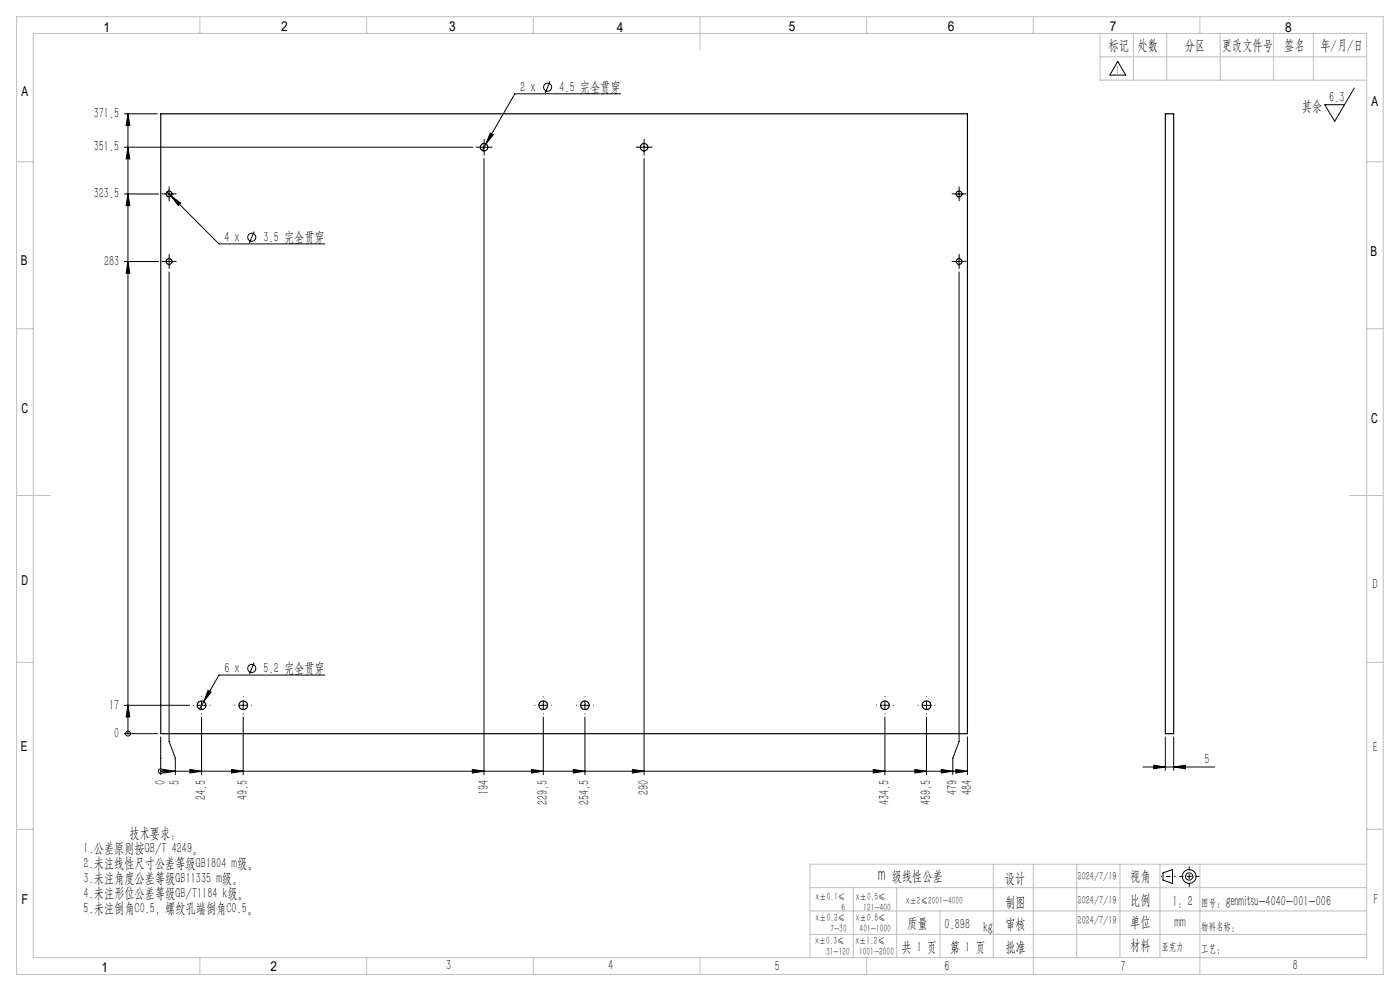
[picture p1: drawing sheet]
<svg xmlns="http://www.w3.org/2000/svg" width="420mm" height="297mm" viewBox="0 0 420 297" stroke-linecap="round" stroke-linejoin="round" font-family="sans-serif">
<g fill="none" stroke="#000" stroke-width=".35">
<path d="M48.2 34.1h242v185.8h-242zM349.6 34.1h2.5v185.8h-2.5z"/>
<circle cx="50.7" cy="58.1" r=".88"/>
<circle cx="145.2" cy="44.1" r="1.12"/>
<circle cx="193.2" cy="44.1" r="1.12"/>
<circle cx="287.7" cy="58.1" r=".88"/>
<circle cx="50.7" cy="78.4" r=".88"/>
<circle cx="287.7" cy="78.4" r=".88"/>
<circle cx="60.5" cy="211.4" r="1.3"/>
<circle cx="73" cy="211.4" r="1.3"/>
<circle cx="163" cy="211.4" r="1.3"/>
<circle cx="175.5" cy="211.4" r="1.3"/>
<circle cx="265.5" cy="211.4" r="1.3"/>
<circle cx="278" cy="211.4" r="1.3"/>
</g>
<g fill="none" stroke="#000" stroke-width=".3">
<path d="M335.3 18.4l2.4 4.1h-4.7zM37.3 34.1h9.9M38.4 34.1v185.8M38.4 34.1l.5 3.5h-1zM147.1 39.9l.9 .5-2.2 2.7zM165 24.4l-1.4 3.5M186.2 28.1h-31.8l-8.6 15M406.3 26.4l-5.9 10-3-5h5.9M37.3 58.1h10.3M37.3 44.1h104.6M38.4 58.1l.5 3.5h-1zM38.4 44.1l.5 3.5h-1z"/>
<path d="M49.5 58.1h2.5M50.1 57.5l15.6 15.6h31.7M50.7 56.9v2.5M51.3 58.7l2.9 2.2-.8 .7zM144 44.1h2.5M145.2 47.5v184.7M145.2 42.9v2.5M145.8 43.1l-1.1 2M192 44.1h2.5M193.2 47.5v184.7M193.2 42.9v2.5M286.5 58.1h2.5"/>
<path d="M287.7 56.9v2.5M37.3 78.4h10.3M38.4 78.4l.5 3.5h-1zM49.5 78.4h2.5M50.7 77.1v2.5M76.2 69.4l-1.4 3.4M286.5 78.4h2.5M287.7 77.1v2.5M50.7 81.5v140.7l1.9 5v5M287.7 81.5v140.7l-1.8 5v5M76.2 198.6l-1.4 3.5M37.3 211.4h19.6"/>
<path d="M37.3 219.9h9.9M38.4 211.4l.5 3.5h-1zM38.4 219.9h.1M59.2 211.4h2.5M60.5 214.9v17.3M60.5 210.1v2.5M61.1 210.3l-1.3 2.2M62.4 206.9l.9 .6-2.2 2.8zM71.7 211.4h2.5M73 214.9v17.3M73 210.1v2.5M97.4 202.3h-31.7l-4.6 8"/>
<path d="M161.7 211.4h2.5M163 214.9v17.3M163 210.1v2.5M174.2 211.4h2.5M175.5 214.9v17.3M175.5 210.1v2.5M264.2 211.4h2.5M265.5 214.9v17.3M265.5 210.1v2.5M276.7 211.4h2.5M278 214.9v17.3M278 210.1v2.5"/>
<path d="M48.2 231.1h.1M48.2 220.9v11.3M48.2 231.1h242M49.1 230.6l3.5 .5-3.5 .6zM57 230.6l3.5 .5-3.5 .6zM69.5 230.6l3.5 .5-3.5 .6zM141.7 230.6l3.5 .5-3.5 .6zM159.5 230.6l3.5 .5-3.5 .6zM172 230.6l3.5 .5-3.5 .6zM189.7 230.6l3.5 .5-3.5 .6zM262 230.6l3.5 .5-3.5 .6zM274.5 230.6l3.5 .5-3.5 .6z"/>
<path d="M282.4 230.6l3.5 .5-3.5 .6zM286.7 230.6l3.5 .5-3.5 .6zM290.2 220.9v11.3M342.9 229.9h21.5M346.1 229.3l3.5 .6-3.5 .5zM349.6 220.9v10M352.1 229.9l3.5-.6v1.1zM352.1 220.9v10M348.9 261.6l2.9-1v4.2l-2.9-1z"/>
<circle cx="164.3" cy="26.1" r="1.21"/>
<circle cx="75.5" cy="71.1" r="1.21"/>
<circle cx="38.4" cy="219.9" r=".73"/>
<circle cx="75.5" cy="200.3" r="1.2"/>
<circle cx="48.2" cy="231.1" r=".71"/>
<circle cx="356.7" cy="262.7" r="1.08"/>
<circle cx="356.8" cy="262.7" r="2.07"/>
</g>
<g fill="none" stroke="#000" stroke-width=".3" stroke-dasharray="30.5 1.3 1.3 1.3">
<path d="M49.5 58.1h-.9M50.7 56.9v-.9M50.7 59.4v.8M52 58.1h.9M144 44.1h-1.1M145.2 42.9v-1.2M145.2 45.4v1.1M146.5 44.1h1.1M192 44.1h-1.1M193.2 42.9v-1.2M193.2 45.4v1.1M194.5 44.1h1.1"/>
<path d="M286.5 58.1h-.9M287.7 56.9v-.9M287.7 59.4v.8M289 58.1h.9M49.5 78.4h-.9M50.7 77.1v-.9M50.7 79.6v.9M52 78.4h.9M286.5 78.4h-.9M287.7 77.1v-.9M287.7 79.6v.9M289 78.4h.9"/>
<path d="M58 211.4h-.1M60.5 208.9v-.1M60.5 213.9h.1M63 211.4h.1M70.5 211.4h-.1M73 208.9v-.1M73 213.9h.1M75.5 211.4h.1M160.5 211.4h-.1M163 208.9v-.1M163 213.9h.1M165.5 211.4h.1"/>
<path d="M173 211.4h-.1M175.5 208.9v-.1M175.5 213.9h.1M178 211.4h.1M263 211.4h-.1M265.5 208.9v-.1M265.5 213.9h.1M268 211.4h.1M275.5 211.4h-.1M278 208.9v-.1M278 213.9h.1M280.5 211.4h.1"/>
</g>
<path d="M348.3 262.7h4.3" fill="none" stroke="#000" stroke-width=".3" stroke-dasharray="30.5 1.3 1.3 1.3" stroke-dashoffset="30.2"/>
<path d="M356.8 265.7v-5.9" fill="none" stroke="#000" stroke-width=".3" stroke-dasharray="30.5 1.3 1.3 1.3" stroke-dashoffset="29.5"/>
<path d="M353.8 262.7h5.9" fill="none" stroke="#000" stroke-width=".3" stroke-dasharray="30.5 1.3 1.3 1.3" stroke-dashoffset="29.4"/>
<g fill="none" stroke="#c0c0c0" stroke-width=".3">
<path d="M5 5h410v287h-410zM10 10h400v277h-400zM60 5v5M110 5v5M160 5v5M210 5v10M260 5v5M310 5v5M330 10v14h80M330 17h80M340 10v14M350 10v14"/>
<path d="M360 5v5M366 10v14M382 10v14M394 10v14M5 48.5h5M410 48.5h5M5 98.5h5M410 98.5h5M5 148.5h10M405 148.5h10M5 198.5h5M410 198.5h5"/>
<path d="M5 248.5h5M298 259v28M310 259v33M323 259v28M336 259v28M348 259v28M360 259v33M410 259h-167v28M410 248.5h5M243 266h167M243 273h167M256 266v21"/>
<path d="M269 266v21M282 273v14M60 287v5M110 287v5M160 287v5M210 287v5M243 280h167M260 287v5"/>
</g>
<g fill="#000">
<path d="M51.3 58.7l2.1 2.9 .8-.7zM62.4 206.9l-1.3 3.4 2.2-2.8zM147.1 39.9l-1.3 3.2 2.2-2.7zM346.1 229.3l3.5 .6-3.5 .5zM352.1 229.9l3.5-.6v1.1z"/>
<path d="M38.4 211.4l.5 3.5h-1zM38.4 78.4l.5 3.5h-1zM38.4 58.1l.5 3.5h-1zM38.4 44.1l.5 3.5h-1zM38.4 34.1l.5 3.5h-1z"/>
<path d="M57 230.6l3.5 .5-3.5 .6zM69.5 230.6l3.5 .5-3.5 .6zM159.5 230.6l3.5 .5-3.5 .6zM172 230.6l3.5 .5-3.5 .6zM262 230.6l3.5 .5-3.5 .6zM274.5 230.6l3.5 .5-3.5 .6zM286.7 230.6l3.5 .5-3.5 .6zM49.1 230.6l3.5 .5-3.5 .6zM141.7 230.6l3.5 .5-3.5 .6zM189.7 230.6l3.5 .5-3.5 .6zM282.4 230.6l3.5 .5-3.5 .6z"/>
</g>
<text font-size="5.6" x="263.5" y="264">m</text>
<g font-size="4.4">
<text x="332.6" y="15">标记</text>
<text x="341.3" y="15">处数</text>
<text x="355.5" y="15">分区</text>
<text x="366.6" y="15">更改文件号</text>
<text x="385.3" y="15">签名</text>
<text x="396.1" y="15">年/月/日</text>
<text x="156.1" y="27.4">2 x</text>
<text x="167.8" y="27.4">4.5 完全贯穿</text>
<text x="28.1" y="35.4">371.5</text>
<text x="390.6" y="33.4">其余</text>
<text x="398.8" y="30.5">6.3</text>
<text x="28.1" y="45.4">351.5</text>
<text x="28.1" y="59.4">323.5</text>
<text x="67.3" y="72.4">4 x</text>
<text x="79.1" y="72.4">3.5 完全贯穿</text>
<text x="31.2" y="79.6">283</text>
<text x="411.8" y="176.4">D</text>
<text x="67.3" y="201.6">6 x</text>
<text x="79.1" y="201.6">5.2 完全贯穿</text>
<text x="32.7" y="212.6">17</text>
<text x="34.3" y="221.1">0</text>
<text x="411.8" y="225.5">E</text>
<text x="361.4" y="229">5</text>
<text x="49.5" y="235.3" transform="rotate(-90 49.5 235.3)">0</text>
<text x="53.9" y="235.3" transform="rotate(-90 53.9 235.3)">5</text>
<text x="61.8" y="239.9" transform="rotate(-90 61.8 239.9)">24.5</text>
<text x="74.3" y="239.9" transform="rotate(-90 74.3 239.9)">49.5</text>
<text x="146.5" y="238.3" transform="rotate(-90 146.5 238.3)">194</text>
<text x="194.5" y="238.3" transform="rotate(-90 194.5 238.3)">290</text>
<text x="287.1" y="238.3" transform="rotate(-90 287.1 238.3)">479</text>
<text x="291.5" y="238.3" transform="rotate(-90 291.5 238.3)">484</text>
<text x="164.3" y="241.4" transform="rotate(-90 164.3 241.4)">229.5</text>
<text x="176.8" y="241.4" transform="rotate(-90 176.8 241.4)">254.5</text>
<text x="266.8" y="241.4" transform="rotate(-90 266.8 241.4)">434.5</text>
<text x="279.3" y="241.4" transform="rotate(-90 279.3 241.4)">459.5</text>
<text x="38.9" y="251.2">技术要求：</text>
<text x="25.1" y="255.7">1.公差原则按GB/T 4249。</text>
<text x="25.1" y="260.2">2.未注线性尺寸公差等级GB1804 m级。</text>
<text x="25.1" y="264.7">3.未注角度公差等级GB11335 m级。</text>
<text x="25.1" y="269.2">4.未注形位公差等级GB/T1184 k级。</text>
<text x="267.6" y="264">级线性公差</text>
<text x="301.5" y="264.6">设计</text>
<text x="339" y="264">视角</text>
<text x="25.1" y="273.7">5.未注倒角C0.5，螺纹孔端倒角C0.5。</text>
<text x="301.6" y="271.8">制图</text>
<text x="339" y="271.2">比例</text>
<text x="351.7" y="271.4">1：2</text>
<text x="364.8" y="271.4">：genmitsu-4040-001-006</text>
<text x="412" y="271">F</text>
<text x="272.2" y="278.2">质量</text>
<text x="283.4" y="278.4">0.898</text>
<text x="295.1" y="279.4">kg</text>
<text x="301.6" y="278.4">审核</text>
<text x="339" y="277.8">单位</text>
<text x="352.4" y="277.8">mm</text>
<text x="369.3" y="278.6">：</text>
<text x="270.4" y="285.2">共 1 页</text>
<text x="285" y="285.2">第 1 页</text>
<text x="301.6" y="285.4">批准</text>
<text x="339" y="284.8">材料</text>
<text x="364.8" y="285.4">：</text>
<text x="133.9" y="290.8">3</text>
<text x="182.5" y="290.7">4</text>
<text x="232.4" y="291">5</text>
<text x="283.4" y="290.9">6</text>
<text x="336.1" y="291.1">7</text>
<text x="387.8" y="290.7">8</text>
</g>
<g font-size="4.1">
<text x="31.1" y="9.5">1</text>
<text x="84.4" y="9.4">2</text>
<text x="134.8" y="9.2">3</text>
<text x="185" y="9.5">4</text>
<text x="236.6" y="9.3">5</text>
<text x="284.4" y="9.4">6</text>
<text x="333" y="9.4">7</text>
<text x="385.6" y="9.6">8</text>
<text x="6.5" y="28.8">A</text>
<text x="411.4" y="31.8">A</text>
<text x="411.2" y="76.6">B</text>
<text x="6.3" y="79.6">B</text>
<text x="6.5" y="123.7">C</text>
<text x="411.4" y="126.8">C</text>
<text x="6.5" y="175.5">D</text>
<text x="6.2" y="225.2">E</text>
<text x="6.5" y="271">F</text>
<text x="30.5" y="291.2">1</text>
<text x="81.1" y="291">2</text>
</g>
<g font-size="3.5">
<text x="334.8" y="22.1">1</text>
<text x="323.3" y="263.8">2024/7/19</text>
<text x="323.3" y="270.9">2024/7/19</text>
<text x="323.3" y="277">2024/7/19</text>
</g>
<g font-size="3.2">
<text x="244.7" y="269.8">x±0.1≤</text>
<text x="256.8" y="269.8">x±0.5≤</text>
<text x="252.4" y="272.9">6</text>
<text x="259" y="272.9">121-400</text>
<text x="271.8" y="271">x±2≤2001-4000</text>
<text x="360.4" y="271.4">图号</text>
<text x="244.7" y="276.1">x±0.2≤</text>
<text x="249.1" y="279.3">7-30</text>
<text x="256.8" y="276.1">x±0.8≤</text>
<text x="257.9" y="279.3">401-1000</text>
<text x="360.4" y="278.6">物料名称</text>
<text x="244.5" y="283">x±0.3≤</text>
<text x="247.9" y="286.2">31-120</text>
<text x="256.6" y="283">x±1.2≤</text>
<text x="257.7" y="286.2">1001-2000</text>
<text x="348.4" y="284.7">亚克力</text>
<text x="360.4" y="285.4">工艺</text>
</g>
</svg>
